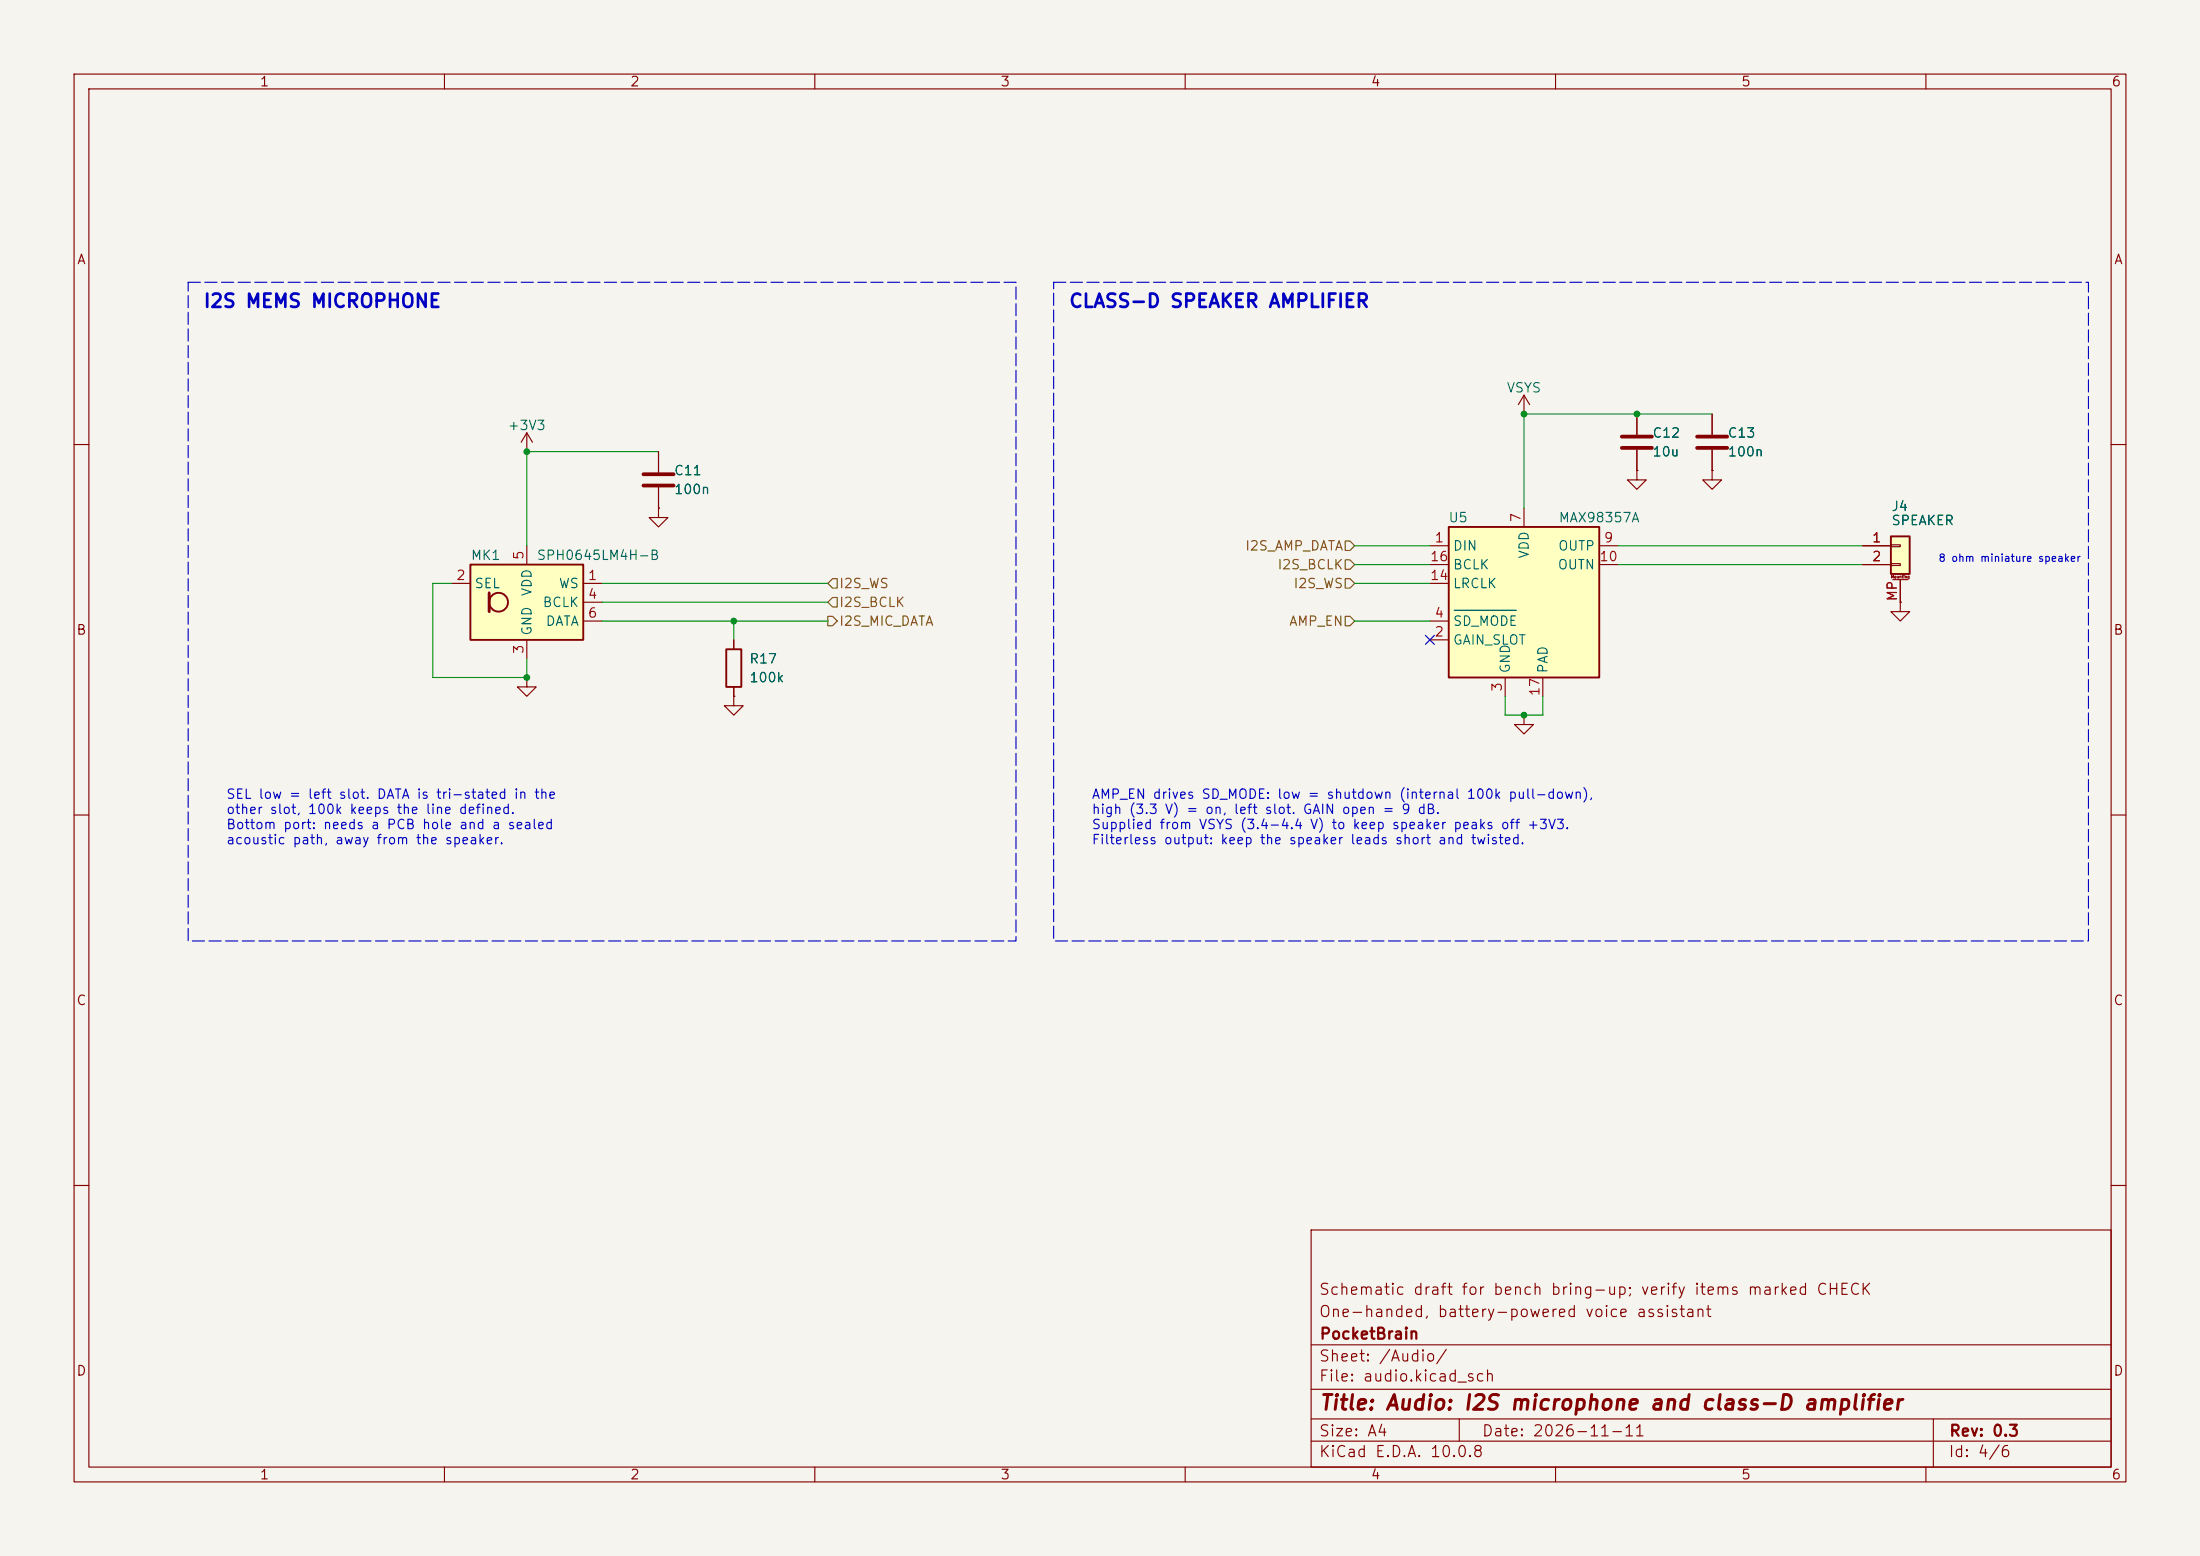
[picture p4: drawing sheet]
(kicad_sch
 (version 20260306)
 (generator "eeschema")
 (generator_version "10.0")
 (paper "A4")
 (title_block
  (title "Audio: I2S microphone and class-D amplifier")
  (date "2026-11-11")
  (rev "0.3")
  (company "PocketBrain")
  (comment 1 "One-handed, battery-powered voice assistant")
  (comment 2 "Schematic draft for bench bring-up; verify items marked CHECK"))
 (lib_symbols
  (symbol "Connector_Generic_MountingPin:Conn_01x02_MountingPin"
   (pin_names
    (offset 1.016) (hide yes)) (exclude_from_sim no) (in_bom yes) (on_board yes)
   (in_pos_files yes)
   (duplicate_pin_numbers_are_jumpers no)
   (property "Reference" "J" (at 0 2.54 0) (show_name no) (do_not_autoplace no) (effects (font (size 1.27 1.27))))
   (property "Value" "Conn_01x02_MountingPin" (at 1.27 -5.08 0) (show_name no) (do_not_autoplace no) (effects (font (size 1.27 1.27)) (justify left)))
   (property "Footprint" "" (at 0 0 0) (show_name no) (do_not_autoplace no) (hide yes) (effects (font (size 1.27 1.27))))
   (property "Datasheet" "" (at 0 0 0) (show_name no) (do_not_autoplace no) (hide yes) (effects (font (size 1.27 1.27))))
   (property "Description" "Generic connectable mounting pin connector, single row, 01x02, script generated (kicad-library-utils/schlib/autogen/connector/)" (at 0 0 0) (show_name no) (do_not_autoplace no) (hide yes) (effects (font (size 1.27 1.27))))
   (symbol "Conn_01x02_MountingPin_1_1"
    (rectangle (start -1.27 1.27) (end 1.27 -3.81) (stroke (width 0.254) (type default)) (fill (type background)))
    (rectangle (start -1.27 0.127) (end 0 -0.127) (stroke (width 0.1524) (type default)) (fill (type none)))
    (rectangle (start -1.27 -2.413) (end 0 -2.667) (stroke (width 0.1524) (type default)) (fill (type none)))
    (polyline (pts (xy -1.016 -4.572) (xy 1.016 -4.572)) (stroke (width 0.1524) (type default)) (fill (type none)))
    (text "Mounting" (at 0 -4.191 0) (effects (font (size 0.381 0.381))))
    (pin passive line (at -5.08 0 0) (length 3.81) (name "Pin_1" (effects (font (size 1.27 1.27)))) (number "1" (effects (font (size 1.27 1.27)))))
    (pin passive line (at -5.08 -2.54 0) (length 3.81) (name "Pin_2" (effects (font (size 1.27 1.27)))) (number "2" (effects (font (size 1.27 1.27)))))
    (pin passive line (at 0 -7.62 90) (length 3.048) (name "MountPin" (effects (font (size 1.27 1.27)))) (number "MP" (effects (font (size 1.27 1.27))))))
   (embedded_fonts no))
  (symbol "Device:C"
   (pin_numbers (hide yes))
   (pin_names
    (offset 0.254)) (exclude_from_sim no) (in_bom yes) (on_board yes)
   (in_pos_files yes)
   (duplicate_pin_numbers_are_jumpers no)
   (property "Reference" "C" (at 0.635 2.54 0) (show_name no) (do_not_autoplace no) (effects (font (size 1.27 1.27)) (justify left)))
   (property "Value" "C" (at 0.635 -2.54 0) (show_name no) (do_not_autoplace no) (effects (font (size 1.27 1.27)) (justify left)))
   (property "Footprint" "" (at 0.9652 -3.81 0) (show_name no) (do_not_autoplace no) (hide yes) (effects (font (size 1.27 1.27))))
   (property "Datasheet" "" (at 0 0 0) (show_name no) (do_not_autoplace no) (hide yes) (effects (font (size 1.27 1.27))))
   (property "Description" "Unpolarized capacitor" (at 0 0 0) (show_name no) (do_not_autoplace no) (hide yes) (effects (font (size 1.27 1.27))))
   (symbol "C_0_1"
    (polyline (pts (xy -2.032 0.762) (xy 2.032 0.762)) (stroke (width 0.508) (type default)) (fill (type none)))
    (polyline (pts (xy -2.032 -0.762) (xy 2.032 -0.762)) (stroke (width 0.508) (type default)) (fill (type none))))
   (symbol "C_1_1"
    (pin passive line (at 0 3.81 270) (length 2.794) (name "" (effects (font (size 1.27 1.27)))) (number "1" (effects (font (size 1.27 1.27)))))
    (pin passive line (at 0 -3.81 90) (length 2.794) (name "" (effects (font (size 1.27 1.27)))) (number "2" (effects (font (size 1.27 1.27))))))
   (embedded_fonts no))
  (symbol "Device:R"
   (pin_numbers (hide yes))
   (pin_names
    (offset 0)) (exclude_from_sim no) (in_bom yes) (on_board yes)
   (in_pos_files yes)
   (duplicate_pin_numbers_are_jumpers no)
   (property "Reference" "R" (at 2.032 0 90) (show_name no) (do_not_autoplace no) (effects (font (size 1.27 1.27))))
   (property "Value" "R" (at 0 0 90) (show_name no) (do_not_autoplace no) (effects (font (size 1.27 1.27))))
   (property "Footprint" "" (at -1.778 0 90) (show_name no) (do_not_autoplace no) (hide yes) (effects (font (size 1.27 1.27))))
   (property "Datasheet" "" (at 0 0 0) (show_name no) (do_not_autoplace no) (hide yes) (effects (font (size 1.27 1.27))))
   (property "Description" "Resistor" (at 0 0 0) (show_name no) (do_not_autoplace no) (hide yes) (effects (font (size 1.27 1.27))))
   (symbol "R_0_1"
    (rectangle (start -1.016 -2.54) (end 1.016 2.54) (stroke (width 0.254) (type default)) (fill (type none))))
   (symbol "R_1_1"
    (pin passive line (at 0 3.81 270) (length 1.27) (name "" (effects (font (size 1.27 1.27)))) (number "1" (effects (font (size 1.27 1.27)))))
    (pin passive line (at 0 -3.81 90) (length 1.27) (name "" (effects (font (size 1.27 1.27)))) (number "2" (effects (font (size 1.27 1.27))))))
   (embedded_fonts no))
  (symbol "Sensor_Audio:SPH0645LM4H" (exclude_from_sim no) (in_bom yes) (on_board yes)
   (in_pos_files yes)
   (duplicate_pin_numbers_are_jumpers no)
   (property "Reference" "MK" (at -7.62 6.35 0) (show_name no) (do_not_autoplace no) (effects (font (size 1.27 1.27)) (justify left)))
   (property "Value" "SPH0645LM4H" (at 1.27 6.35 0) (show_name no) (do_not_autoplace no) (effects (font (size 1.27 1.27)) (justify left)))
   (property "Footprint" "Sensor_Audio:Knowles_SPH0645LM4H-6_3.5x2.65mm" (at 0 0 0) (show_name no) (do_not_autoplace no) (hide yes) (effects (font (size 1.27 1.27))))
   (property "Datasheet" "https://www.knowles.com/docs/default-source/default-document-library/sph0645lm4h-1-datasheet.pdf" (at 0 0 0) (show_name no) (do_not_autoplace no) (hide yes) (effects (font (size 1.27 1.27))))
   (property "Description" "Knowles MEMS Microphone, 24-bit I2S, 65 dBA SNR, LGA-6" (at 0 0 0) (show_name no) (do_not_autoplace no) (hide yes) (effects (font (size 1.27 1.27))))
   (symbol "SPH0645LM4H_1_1"
    (rectangle (start -7.62 5.08) (end 7.62 -5.08) (stroke (width 0.254) (type default)) (fill (type background)))
    (polyline (pts (xy -5.08 1.27) (xy -5.08 -1.27)) (stroke (width 0.381) (type default)) (fill (type none)))
    (circle (center -3.81 0) (radius 1.27) (stroke (width 0.254) (type default)) (fill (type none)))
    (pin input line (at 10.16 2.54 180) (length 2.54) (name "WS" (effects (font (size 1.27 1.27)))) (number "1" (effects (font (size 1.27 1.27)))))
    (pin input line (at -10.16 2.54 0) (length 2.54) (name "SEL" (effects (font (size 1.27 1.27)))) (number "2" (effects (font (size 1.27 1.27)))))
    (pin power_in line (at 0 -7.62 90) (length 2.54) (name "GND" (effects (font (size 1.27 1.27)))) (number "3" (effects (font (size 1.27 1.27)))))
    (pin input line (at 10.16 0 180) (length 2.54) (name "BCLK" (effects (font (size 1.27 1.27)))) (number "4" (effects (font (size 1.27 1.27)))))
    (pin power_in line (at 0 7.62 270) (length 2.54) (name "VDD" (effects (font (size 1.27 1.27)))) (number "5" (effects (font (size 1.27 1.27)))))
    (pin output line (at 10.16 -2.54 180) (length 2.54) (name "DATA" (effects (font (size 1.27 1.27)))) (number "6" (effects (font (size 1.27 1.27))))))
   (embedded_fonts no))
  (symbol "pocketbrain:MAX98357A" (exclude_from_sim no) (in_bom yes) (on_board yes)
   (in_pos_files yes)
   (duplicate_pin_numbers_are_jumpers no)
   (property "Reference" "U" (at -8.89 11.43 0) (show_name no) (do_not_autoplace no) (effects (font (size 1.27 1.27))))
   (property "Value" "MAX98357A" (at 10.16 11.43 0) (show_name no) (do_not_autoplace no) (effects (font (size 1.27 1.27))))
   (property "Footprint" "Package_DFN_QFN:TQFN-16-1EP_3x3mm_P0.5mm_EP1.23x1.23mm" (at -1.27 -2.54 0) (show_name no) (do_not_autoplace no) (hide yes) (effects (font (size 1.27 1.27))))
   (property "Datasheet" "https://www.analog.com/media/en/technical-documentation/data-sheets/MAX98357A-MAX98357B.pdf" (at 0 -2.54 0) (show_name no) (do_not_autoplace no) (hide yes) (effects (font (size 1.27 1.27))))
   (property "Description" "Mono DAC with amplifier, I2S, PCM, TDM, 32-bit, 96khz, 3.2W, TQFP-16" (at 0 0 0) (show_name no) (do_not_autoplace no) (hide yes) (effects (font (size 1.27 1.27))))
   (symbol "MAX98357A_1_1"
    (rectangle (start -10.16 10.16) (end 10.16 -10.16) (stroke (width 0.254) (type default)) (fill (type background)))
    (pin input line (at -12.7 7.62 0) (length 2.54) (name "DIN" (effects (font (size 1.27 1.27)))) (number "1" (effects (font (size 1.27 1.27)))))
    (pin passive line (at -12.7 -5.08 0) (length 2.54) (name "GAIN_SLOT" (effects (font (size 1.27 1.27)))) (number "2" (effects (font (size 1.27 1.27)))))
    (pin power_in line (at -2.54 -12.7 90) (length 2.54) (name "GND" (effects (font (size 1.27 1.27)))) (number "3" (effects (font (size 1.27 1.27)))))
    (pin input line (at -12.7 -2.54 0) (length 2.54) (name "~{SD_MODE}" (effects (font (size 1.27 1.27)))) (number "4" (effects (font (size 1.27 1.27)))))
    (pin no_connect line (at 10.16 2.54 180) (length 2.54) (hide yes) (name "NC" (effects (font (size 1.27 1.27)))) (number "5" (effects (font (size 1.27 1.27)))))
    (pin no_connect line (at 10.16 0 180) (length 2.54) (hide yes) (name "NC" (effects (font (size 1.27 1.27)))) (number "6" (effects (font (size 1.27 1.27)))))
    (pin power_in line (at 0 12.7 270) (length 2.54) (name "VDD" (effects (font (size 1.27 1.27)))) (number "7" (effects (font (size 1.27 1.27)))))
    (pin passive line (at 0 12.7 270) (length 2.54) (hide yes) (name "VDD" (effects (font (size 1.27 1.27)))) (number "8" (effects (font (size 1.27 1.27)))))
    (pin output line (at 12.7 7.62 180) (length 2.54) (name "OUTP" (effects (font (size 1.27 1.27)))) (number "9" (effects (font (size 1.27 1.27)))))
    (pin output line (at 12.7 5.08 180) (length 2.54) (name "OUTN" (effects (font (size 1.27 1.27)))) (number "10" (effects (font (size 1.27 1.27)))))
    (pin passive line (at -2.54 -12.7 90) (length 2.54) (hide yes) (name "GND" (effects (font (size 1.27 1.27)))) (number "11" (effects (font (size 1.27 1.27)))))
    (pin no_connect line (at 10.16 -5.08 180) (length 2.54) (hide yes) (name "NC" (effects (font (size 1.27 1.27)))) (number "12" (effects (font (size 1.27 1.27)))))
    (pin no_connect line (at 10.16 -7.62 180) (length 2.54) (hide yes) (name "NC" (effects (font (size 1.27 1.27)))) (number "13" (effects (font (size 1.27 1.27)))))
    (pin input line (at -12.7 2.54 0) (length 2.54) (name "LRCLK" (effects (font (size 1.27 1.27)))) (number "14" (effects (font (size 1.27 1.27)))))
    (pin passive line (at -2.54 -12.7 90) (length 2.54) (hide yes) (name "GND" (effects (font (size 1.27 1.27)))) (number "15" (effects (font (size 1.27 1.27)))))
    (pin input line (at -12.7 5.08 0) (length 2.54) (name "BCLK" (effects (font (size 1.27 1.27)))) (number "16" (effects (font (size 1.27 1.27)))))
    (pin passive line (at 2.54 -12.7 90) (length 2.54) (name "PAD" (effects (font (size 1.27 1.27)))) (number "17" (effects (font (size 1.27 1.27))))))
   (embedded_fonts no))
  (symbol "pocketbrain:VSYS"
   (power global)
   (pin_numbers (hide yes))
   (pin_names
    (offset 0) (hide yes)) (exclude_from_sim no) (in_bom yes) (on_board yes)
   (in_pos_files yes)
   (duplicate_pin_numbers_are_jumpers no)
   (property "Reference" "#PWR" (at 0 -3.81 0) (show_name no) (do_not_autoplace no) (hide yes) (effects (font (size 1.27 1.27))))
   (property "Value" "VSYS" (at 0 3.556 0) (show_name no) (do_not_autoplace no) (effects (font (size 1.27 1.27))))
   (property "Footprint" "" (at 0 0 0) (show_name no) (do_not_autoplace no) (hide yes) (effects (font (size 1.27 1.27))))
   (property "Datasheet" "" (at 0 0 0) (show_name no) (do_not_autoplace no) (hide yes) (effects (font (size 1.27 1.27))))
   (property "Description" "Power symbol creates a global label with name \"VSYS\" (charger power-path output)" (at 0 0 0) (show_name no) (do_not_autoplace no) (hide yes) (effects (font (size 1.27 1.27))))
   (symbol "VSYS_0_1"
    (polyline (pts (xy -0.762 1.27) (xy 0 2.54)) (stroke (width 0) (type default)) (fill (type none)))
    (polyline (pts (xy 0 2.54) (xy 0.762 1.27)) (stroke (width 0) (type default)) (fill (type none)))
    (polyline (pts (xy 0 0) (xy 0 2.54)) (stroke (width 0) (type default)) (fill (type none))))
   (symbol "VSYS_1_1"
    (pin power_in line (at 0 0 90) (length 0) (name "" (effects (font (size 1.27 1.27)))) (number "1" (effects (font (size 1.27 1.27))))))
   (embedded_fonts no))
  (symbol "power:+3V3"
   (power global)
   (pin_numbers (hide yes))
   (pin_names
    (offset 0) (hide yes)) (exclude_from_sim no) (in_bom yes) (on_board yes)
   (in_pos_files yes)
   (duplicate_pin_numbers_are_jumpers no)
   (property "Reference" "#PWR" (at 0 -3.81 0) (show_name no) (do_not_autoplace no) (hide yes) (effects (font (size 1.27 1.27))))
   (property "Value" "+3V3" (at 0 3.556 0) (show_name no) (do_not_autoplace no) (effects (font (size 1.27 1.27))))
   (property "Footprint" "" (at 0 0 0) (show_name no) (do_not_autoplace no) (hide yes) (effects (font (size 1.27 1.27))))
   (property "Datasheet" "" (at 0 0 0) (show_name no) (do_not_autoplace no) (hide yes) (effects (font (size 1.27 1.27))))
   (property "Description" "Power symbol creates a global label with name \"+3V3\"" (at 0 0 0) (show_name no) (do_not_autoplace no) (hide yes) (effects (font (size 1.27 1.27))))
   (symbol "+3V3_0_1"
    (polyline (pts (xy -0.762 1.27) (xy 0 2.54)) (stroke (width 0) (type default)) (fill (type none)))
    (polyline (pts (xy 0 2.54) (xy 0.762 1.27)) (stroke (width 0) (type default)) (fill (type none)))
    (polyline (pts (xy 0 0) (xy 0 2.54)) (stroke (width 0) (type default)) (fill (type none))))
   (symbol "+3V3_1_1"
    (pin power_in line (at 0 0 90) (length 0) (name "" (effects (font (size 1.27 1.27)))) (number "1" (effects (font (size 1.27 1.27))))))
   (embedded_fonts no))
  (symbol "power:GND"
   (power global)
   (pin_numbers (hide yes))
   (pin_names
    (offset 0) (hide yes)) (exclude_from_sim no) (in_bom yes) (on_board yes)
   (in_pos_files yes)
   (duplicate_pin_numbers_are_jumpers no)
   (property "Reference" "#PWR" (at 0 -6.35 0) (show_name no) (do_not_autoplace no) (hide yes) (effects (font (size 1.27 1.27))))
   (property "Value" "GND" (at 0 -3.81 0) (show_name no) (do_not_autoplace no) (effects (font (size 1.27 1.27))))
   (property "Footprint" "" (at 0 0 0) (show_name no) (do_not_autoplace no) (hide yes) (effects (font (size 1.27 1.27))))
   (property "Datasheet" "" (at 0 0 0) (show_name no) (do_not_autoplace no) (hide yes) (effects (font (size 1.27 1.27))))
   (property "Description" "Power symbol creates a global label with name \"GND\" , ground" (at 0 0 0) (show_name no) (do_not_autoplace no) (hide yes) (effects (font (size 1.27 1.27))))
   (symbol "GND_0_1"
    (polyline (pts (xy 0 0) (xy 0 -1.27) (xy 1.27 -1.27) (xy 0 -2.54) (xy -1.27 -1.27) (xy 0 -1.27)) (stroke (width 0) (type default)) (fill (type none))))
   (symbol "GND_1_1"
    (pin power_in line (at 0 0 270) (length 0) (name "" (effects (font (size 1.27 1.27)))) (number "1" (effects (font (size 1.27 1.27))))))
   (embedded_fonts no)))
 (rectangle
  (start 25.4 38.1)
  (end 137.16 127)
  (stroke (width 0.15) (type dash))
  (fill (type none)))
 (rectangle
  (start 142.24 38.1)
  (end 281.94 127)
  (stroke (width 0.15) (type dash))
  (fill (type none)))
 (text "CLASS-D SPEAKER AMPLIFIER"
  (exclude_from_sim no)
  (at 144.145 41.91 0)
  (effects (font (size 1.8 1.8)
    (bold yes)) (justify left bottom)))
 (text "AMP_EN drives SD_MODE: low = shutdown (internal 100k pull-down),\nhigh (3.3 V) = on, left slot. GAIN open = 9 dB.\nSupplied from VSYS (3.4-4.4 V) to keep speaker peaks off +3V3.\nFilterless output: keep the speaker leads short and twisted."
  (exclude_from_sim no)
  (at 147.32 106.68 0)
  (effects (font (size 1.27 1.27)) (justify left top)))
 (text "8 ohm miniature speaker"
  (exclude_from_sim no)
  (at 261.62 75.565 0)
  (effects (font (size 1 1)) (justify left)))
 (text "I2S MEMS MICROPHONE"
  (exclude_from_sim no)
  (at 27.305 41.91 0)
  (effects (font (size 1.8 1.8)
    (bold yes)) (justify left bottom)))
 (text "SEL low = left slot. DATA is tri-stated in the\nother slot, 100k keeps the line defined.\nBottom port: needs a PCB hole and a sealed\nacoustic path, away from the speaker."
  (exclude_from_sim no)
  (at 30.48 106.68 0)
  (effects (font (size 1.27 1.27)) (justify left top)))
 (junction
  (at 99.06 83.82)
  (diameter 0)
  (color 0 0 0 0))
 (junction
  (at 220.98 55.88)
  (diameter 0)
  (color 0 0 0 0))
 (junction
  (at 71.12 60.96)
  (diameter 0)
  (color 0 0 0 0))
 (junction
  (at 205.74 55.88)
  (diameter 0)
  (color 0 0 0 0))
 (junction
  (at 205.74 96.52)
  (diameter 0)
  (color 0 0 0 0))
 (junction
  (at 71.12 91.44)
  (diameter 0)
  (color 0 0 0 0))
 (no_connect
  (at 193.04 86.36))
 (wire
  (pts (xy 81.28 83.82) (xy 99.06 83.82))
  (stroke (width 0) (type default)))
 (wire
  (pts (xy 205.74 55.88) (xy 220.98 55.88))
  (stroke (width 0) (type default)))
 (wire
  (pts (xy 205.74 68.58) (xy 205.74 55.88))
  (stroke (width 0) (type default)))
 (wire
  (pts (xy 71.12 73.66) (xy 71.12 60.96))
  (stroke (width 0) (type default)))
 (wire
  (pts (xy 218.44 73.66) (xy 251.46 73.66))
  (stroke (width 0) (type default)))
 (wire
  (pts (xy 58.42 91.44) (xy 71.12 91.44))
  (stroke (width 0) (type default)))
 (wire
  (pts (xy 205.74 96.52) (xy 208.28 96.52))
  (stroke (width 0) (type default)))
 (wire
  (pts (xy 203.2 93.98) (xy 203.2 96.52))
  (stroke (width 0) (type default)))
 (wire
  (pts (xy 81.28 81.28) (xy 111.76 81.28))
  (stroke (width 0) (type default)))
 (wire
  (pts (xy 71.12 88.9) (xy 71.12 91.44))
  (stroke (width 0) (type default)))
 (wire
  (pts (xy 218.44 76.2) (xy 251.46 76.2))
  (stroke (width 0) (type default)))
 (wire
  (pts (xy 193.04 83.82) (xy 182.88 83.82))
  (stroke (width 0) (type default)))
 (wire
  (pts (xy 203.2 96.52) (xy 205.74 96.52))
  (stroke (width 0) (type default)))
 (wire
  (pts (xy 71.12 60.96) (xy 88.9 60.96))
  (stroke (width 0) (type default)))
 (wire
  (pts (xy 193.04 78.74) (xy 182.88 78.74))
  (stroke (width 0) (type default)))
 (wire
  (pts (xy 193.04 76.2) (xy 182.88 76.2))
  (stroke (width 0) (type default)))
 (wire
  (pts (xy 193.04 73.66) (xy 182.88 73.66))
  (stroke (width 0) (type default)))
 (wire
  (pts (xy 99.06 83.82) (xy 111.76 83.82))
  (stroke (width 0) (type default)))
 (wire
  (pts (xy 81.28 78.74) (xy 111.76 78.74))
  (stroke (width 0) (type default)))
 (wire
  (pts (xy 99.06 83.82) (xy 99.06 86.36))
  (stroke (width 0) (type default)))
 (wire
  (pts (xy 58.42 78.74) (xy 58.42 91.44))
  (stroke (width 0) (type default)))
 (wire
  (pts (xy 208.28 96.52) (xy 208.28 93.98))
  (stroke (width 0) (type default)))
 (wire
  (pts (xy 220.98 55.88) (xy 231.14 55.88))
  (stroke (width 0) (type default)))
 (wire
  (pts (xy 60.96 78.74) (xy 58.42 78.74))
  (stroke (width 0) (type default)))
 (hierarchical_label "I2S_MIC_DATA"
  (shape output)
  (at 111.76 83.82 0)
  (effects (font (size 1.27 1.27)) (justify left)))
 (hierarchical_label "I2S_BCLK"
  (shape input)
  (at 182.88 76.2 180)
  (effects (font (size 1.27 1.27)) (justify right)))
 (hierarchical_label "I2S_AMP_DATA"
  (shape input)
  (at 182.88 73.66 180)
  (effects (font (size 1.27 1.27)) (justify right)))
 (hierarchical_label "I2S_WS"
  (shape input)
  (at 111.76 78.74 0)
  (effects (font (size 1.27 1.27)) (justify left)))
 (hierarchical_label "AMP_EN"
  (shape input)
  (at 182.88 83.82 180)
  (effects (font (size 1.27 1.27)) (justify right)))
 (hierarchical_label "I2S_WS"
  (shape input)
  (at 182.88 78.74 180)
  (effects (font (size 1.27 1.27)) (justify right)))
 (hierarchical_label "I2S_BCLK"
  (shape input)
  (at 111.76 81.28 0)
  (effects (font (size 1.27 1.27)) (justify left)))
 (symbol
  (lib_id "power:GND")
  (at 256.54 81.28 0)
  (unit 1)
  (body_style 1)
  (exclude_from_sim no)
  (in_bom yes)
  (on_board yes)
  (in_pos_files yes)
  (dnp no)
  (property "Reference" "#PWR409" (at 256.54 87.63 0) (hide yes) (show_name no) (do_not_autoplace no) (effects (font (size 1.27 1.27))))
  (property "Value" "GND" (at 256.54 85.09 0) (hide yes) (show_name no) (do_not_autoplace no) (effects (font (size 1.27 1.27))))
  (property "Footprint" "" (at 256.54 81.28 0) (hide yes) (show_name no) (do_not_autoplace no) (effects (font (size 1.27 1.27))))
  (property "Datasheet" "" (at 256.54 81.28 0) (hide yes) (show_name no) (do_not_autoplace no) (effects (font (size 1.27 1.27))))
  (property "Description" "Power symbol creates a global label with name \"GND\" , ground" (at 256.54 81.28 0) (hide yes) (show_name no) (do_not_autoplace no) (effects (font (size 1.27 1.27))))
  (pin "1"))
 (symbol
  (lib_id "Device:C")
  (at 231.14 59.69 0)
  (unit 1)
  (body_style 1)
  (exclude_from_sim no)
  (in_bom yes)
  (on_board yes)
  (in_pos_files yes)
  (dnp no)
  (property "Reference" "C13" (at 233.172 58.42 0) (show_name no) (do_not_autoplace no) (effects (font (size 1.27 1.27)) (justify left)))
  (property "Value" "100n" (at 233.172 60.96 0) (show_name no) (do_not_autoplace no) (effects (font (size 1.27 1.27)) (justify left)))
  (property "Footprint" "Capacitor_SMD:C_0402_1005Metric" (at 231.14 59.69 0) (hide yes) (show_name no) (do_not_autoplace no) (effects (font (size 1.27 1.27))))
  (property "Datasheet" "" (at 231.14 59.69 0) (hide yes) (show_name no) (do_not_autoplace no) (effects (font (size 1.27 1.27))))
  (property "Description" "Unpolarized capacitor" (at 231.14 59.69 0) (hide yes) (show_name no) (do_not_autoplace no) (effects (font (size 1.27 1.27))))
  (pin "1")
  (pin "2"))
 (symbol
  (lib_id "pocketbrain:MAX98357A")
  (at 205.74 81.28 0)
  (unit 1)
  (body_style 1)
  (exclude_from_sim no)
  (in_bom yes)
  (on_board yes)
  (in_pos_files yes)
  (dnp no)
  (property "Reference" "U5" (at 196.85 69.85 0) (show_name no) (do_not_autoplace no) (effects (font (size 1.27 1.27))))
  (property "Value" "MAX98357A" (at 215.9 69.85 0) (show_name no) (do_not_autoplace no) (effects (font (size 1.27 1.27))))
  (property "Footprint" "pocketbrain:TQFN-16-1EP_3x3mm_P0.5mm_EP1.23x1.23mm" (at 205.74 81.28 0) (hide yes) (show_name no) (do_not_autoplace no) (effects (font (size 1.27 1.27))))
  (property "Datasheet" "https://www.analog.com/media/en/technical-documentation/data-sheets/MAX98357A-MAX98357B.pdf" (at 205.74 81.28 0) (hide yes) (show_name no) (do_not_autoplace no) (effects (font (size 1.27 1.27))))
  (property "Description" "Mono DAC with amplifier, I2S, PCM, TDM, 32-bit, 96khz, 3.2W, TQFP-16" (at 205.74 81.28 0) (hide yes) (show_name no) (do_not_autoplace no) (effects (font (size 1.27 1.27))))
  (pin "1")
  (pin "2")
  (pin "3")
  (pin "4")
  (pin "5")
  (pin "6")
  (pin "7")
  (pin "8")
  (pin "9")
  (pin "10")
  (pin "11")
  (pin "12")
  (pin "13")
  (pin "14")
  (pin "15")
  (pin "16")
  (pin "17"))
 (symbol
  (lib_id "Device:C")
  (at 88.9 64.77 0)
  (unit 1)
  (body_style 1)
  (exclude_from_sim no)
  (in_bom yes)
  (on_board yes)
  (in_pos_files yes)
  (dnp no)
  (property "Reference" "C11" (at 90.932 63.5 0) (show_name no) (do_not_autoplace no) (effects (font (size 1.27 1.27)) (justify left)))
  (property "Value" "100n" (at 90.932 66.04 0) (show_name no) (do_not_autoplace no) (effects (font (size 1.27 1.27)) (justify left)))
  (property "Footprint" "Capacitor_SMD:C_0402_1005Metric" (at 88.9 64.77 0) (hide yes) (show_name no) (do_not_autoplace no) (effects (font (size 1.27 1.27))))
  (property "Datasheet" "" (at 88.9 64.77 0) (hide yes) (show_name no) (do_not_autoplace no) (effects (font (size 1.27 1.27))))
  (property "Description" "Unpolarized capacitor" (at 88.9 64.77 0) (hide yes) (show_name no) (do_not_autoplace no) (effects (font (size 1.27 1.27))))
  (pin "1")
  (pin "2"))
 (symbol
  (lib_id "power:GND")
  (at 231.14 63.5 0)
  (unit 1)
  (body_style 1)
  (exclude_from_sim no)
  (in_bom yes)
  (on_board yes)
  (in_pos_files yes)
  (dnp no)
  (property "Reference" "#PWR407" (at 231.14 69.85 0) (hide yes) (show_name no) (do_not_autoplace no) (effects (font (size 1.27 1.27))))
  (property "Value" "GND" (at 231.14 67.31 0) (hide yes) (show_name no) (do_not_autoplace no) (effects (font (size 1.27 1.27))))
  (property "Footprint" "" (at 231.14 63.5 0) (hide yes) (show_name no) (do_not_autoplace no) (effects (font (size 1.27 1.27))))
  (property "Datasheet" "" (at 231.14 63.5 0) (hide yes) (show_name no) (do_not_autoplace no) (effects (font (size 1.27 1.27))))
  (property "Description" "Power symbol creates a global label with name \"GND\" , ground" (at 231.14 63.5 0) (hide yes) (show_name no) (do_not_autoplace no) (effects (font (size 1.27 1.27))))
  (pin "1"))
 (symbol
  (lib_id "power:GND")
  (at 88.9 68.58 0)
  (unit 1)
  (body_style 1)
  (exclude_from_sim no)
  (in_bom yes)
  (on_board yes)
  (in_pos_files yes)
  (dnp no)
  (property "Reference" "#PWR402" (at 88.9 74.93 0) (hide yes) (show_name no) (do_not_autoplace no) (effects (font (size 1.27 1.27))))
  (property "Value" "GND" (at 88.9 72.39 0) (hide yes) (show_name no) (do_not_autoplace no) (effects (font (size 1.27 1.27))))
  (property "Footprint" "" (at 88.9 68.58 0) (hide yes) (show_name no) (do_not_autoplace no) (effects (font (size 1.27 1.27))))
  (property "Datasheet" "" (at 88.9 68.58 0) (hide yes) (show_name no) (do_not_autoplace no) (effects (font (size 1.27 1.27))))
  (property "Description" "Power symbol creates a global label with name \"GND\" , ground" (at 88.9 68.58 0) (hide yes) (show_name no) (do_not_autoplace no) (effects (font (size 1.27 1.27))))
  (pin "1"))
 (symbol
  (lib_id "power:GND")
  (at 71.12 91.44 0)
  (unit 1)
  (body_style 1)
  (exclude_from_sim no)
  (in_bom yes)
  (on_board yes)
  (in_pos_files yes)
  (dnp no)
  (property "Reference" "#PWR403" (at 71.12 97.79 0) (hide yes) (show_name no) (do_not_autoplace no) (effects (font (size 1.27 1.27))))
  (property "Value" "GND" (at 71.12 95.25 0) (hide yes) (show_name no) (do_not_autoplace no) (effects (font (size 1.27 1.27))))
  (property "Footprint" "" (at 71.12 91.44 0) (hide yes) (show_name no) (do_not_autoplace no) (effects (font (size 1.27 1.27))))
  (property "Datasheet" "" (at 71.12 91.44 0) (hide yes) (show_name no) (do_not_autoplace no) (effects (font (size 1.27 1.27))))
  (property "Description" "Power symbol creates a global label with name \"GND\" , ground" (at 71.12 91.44 0) (hide yes) (show_name no) (do_not_autoplace no) (effects (font (size 1.27 1.27))))
  (pin "1"))
 (symbol
  (lib_id "Device:R")
  (at 99.06 90.17 0)
  (unit 1)
  (body_style 1)
  (exclude_from_sim no)
  (in_bom yes)
  (on_board yes)
  (in_pos_files yes)
  (dnp no)
  (property "Reference" "R17" (at 101.092 88.9 0) (show_name no) (do_not_autoplace no) (effects (font (size 1.27 1.27)) (justify left)))
  (property "Value" "100k" (at 101.092 91.44 0) (show_name no) (do_not_autoplace no) (effects (font (size 1.27 1.27)) (justify left)))
  (property "Footprint" "Resistor_SMD:R_0402_1005Metric" (at 99.06 90.17 0) (hide yes) (show_name no) (do_not_autoplace no) (effects (font (size 1.27 1.27))))
  (property "Datasheet" "" (at 99.06 90.17 0) (hide yes) (show_name no) (do_not_autoplace no) (effects (font (size 1.27 1.27))))
  (property "Description" "Resistor" (at 99.06 90.17 0) (hide yes) (show_name no) (do_not_autoplace no) (effects (font (size 1.27 1.27))))
  (pin "1")
  (pin "2"))
 (symbol
  (lib_id "Device:C")
  (at 220.98 59.69 0)
  (unit 1)
  (body_style 1)
  (exclude_from_sim no)
  (in_bom yes)
  (on_board yes)
  (in_pos_files yes)
  (dnp no)
  (property "Reference" "C12" (at 223.012 58.42 0) (show_name no) (do_not_autoplace no) (effects (font (size 1.27 1.27)) (justify left)))
  (property "Value" "10u" (at 223.012 60.96 0) (show_name no) (do_not_autoplace no) (effects (font (size 1.27 1.27)) (justify left)))
  (property "Footprint" "Capacitor_SMD:C_0603_1608Metric" (at 220.98 59.69 0) (hide yes) (show_name no) (do_not_autoplace no) (effects (font (size 1.27 1.27))))
  (property "Datasheet" "" (at 220.98 59.69 0) (hide yes) (show_name no) (do_not_autoplace no) (effects (font (size 1.27 1.27))))
  (property "Description" "Unpolarized capacitor" (at 220.98 59.69 0) (hide yes) (show_name no) (do_not_autoplace no) (effects (font (size 1.27 1.27))))
  (pin "1")
  (pin "2"))
 (symbol
  (lib_id "pocketbrain:VSYS")
  (at 205.74 55.88 0)
  (unit 1)
  (body_style 1)
  (exclude_from_sim no)
  (in_bom yes)
  (on_board yes)
  (in_pos_files yes)
  (dnp no)
  (property "Reference" "#PWR405" (at 205.74 59.69 0) (hide yes) (show_name no) (do_not_autoplace no) (effects (font (size 1.27 1.27))))
  (property "Value" "VSYS" (at 205.74 52.324 0) (show_name no) (do_not_autoplace no) (effects (font (size 1.27 1.27))))
  (property "Footprint" "" (at 205.74 55.88 0) (hide yes) (show_name no) (do_not_autoplace no) (effects (font (size 1.27 1.27))))
  (property "Datasheet" "" (at 205.74 55.88 0) (hide yes) (show_name no) (do_not_autoplace no) (effects (font (size 1.27 1.27))))
  (property "Description" "Power symbol creates a global label with name \"VSYS\" (charger power-path output)" (at 205.74 55.88 0) (hide yes) (show_name no) (do_not_autoplace no) (effects (font (size 1.27 1.27))))
  (pin "1"))
 (symbol
  (lib_id "power:+3V3")
  (at 71.12 60.96 0)
  (unit 1)
  (body_style 1)
  (exclude_from_sim no)
  (in_bom yes)
  (on_board yes)
  (in_pos_files yes)
  (dnp no)
  (property "Reference" "#PWR401" (at 71.12 64.77 0) (hide yes) (show_name no) (do_not_autoplace no) (effects (font (size 1.27 1.27))))
  (property "Value" "+3V3" (at 71.12 57.404 0) (show_name no) (do_not_autoplace no) (effects (font (size 1.27 1.27))))
  (property "Footprint" "" (at 71.12 60.96 0) (hide yes) (show_name no) (do_not_autoplace no) (effects (font (size 1.27 1.27))))
  (property "Datasheet" "" (at 71.12 60.96 0) (hide yes) (show_name no) (do_not_autoplace no) (effects (font (size 1.27 1.27))))
  (property "Description" "Power symbol creates a global label with name \"+3V3\"" (at 71.12 60.96 0) (hide yes) (show_name no) (do_not_autoplace no) (effects (font (size 1.27 1.27))))
  (pin "1"))
 (symbol
  (lib_id "Connector_Generic_MountingPin:Conn_01x02_MountingPin")
  (at 256.54 73.66 0)
  (unit 1)
  (body_style 1)
  (exclude_from_sim no)
  (in_bom yes)
  (on_board yes)
  (in_pos_files yes)
  (dnp no)
  (property "Reference" "J4" (at 255.27 68.326 0) (show_name no) (do_not_autoplace no) (effects (font (size 1.27 1.27)) (justify left)))
  (property "Value" "SPEAKER" (at 255.27 70.231 0) (show_name no) (do_not_autoplace no) (effects (font (size 1.27 1.27)) (justify left)))
  (property "Footprint" "Connector_JST:JST_SH_BM02B-SRSS-TB_1x02-1MP_P1.00mm_Vertical" (at 256.54 73.66 0) (hide yes) (show_name no) (do_not_autoplace no) (effects (font (size 1.27 1.27))))
  (property "Datasheet" "" (at 256.54 73.66 0) (hide yes) (show_name no) (do_not_autoplace no) (effects (font (size 1.27 1.27))))
  (property "Description" "Generic connectable mounting pin connector, single row, 01x02, script generated (kicad-library-utils/schlib/autogen/connector/)" (at 256.54 73.66 0) (hide yes) (show_name no) (do_not_autoplace no) (effects (font (size 1.27 1.27))))
  (pin "1")
  (pin "2")
  (pin "MP"))
 (symbol
  (lib_id "Sensor_Audio:SPH0645LM4H")
  (at 71.12 81.28 0)
  (unit 1)
  (body_style 1)
  (exclude_from_sim no)
  (in_bom yes)
  (on_board yes)
  (in_pos_files yes)
  (dnp no)
  (property "Reference" "MK1" (at 63.5 74.93 0) (show_name no) (do_not_autoplace no) (effects (font (size 1.27 1.27)) (justify left)))
  (property "Value" "SPH0645LM4H-B" (at 72.39 74.93 0) (show_name no) (do_not_autoplace no) (effects (font (size 1.27 1.27)) (justify left)))
  (property "Footprint" "Sensor_Audio:Knowles_SPH0645LM4H-6_3.5x2.65mm" (at 71.12 81.28 0) (hide yes) (show_name no) (do_not_autoplace no) (effects (font (size 1.27 1.27))))
  (property "Datasheet" "https://www.knowles.com/docs/default-source/default-document-library/sph0645lm4h-1-datasheet.pdf" (at 71.12 81.28 0) (hide yes) (show_name no) (do_not_autoplace no) (effects (font (size 1.27 1.27))))
  (property "Description" "Knowles MEMS Microphone, 24-bit I2S, 65 dBA SNR, LGA-6" (at 71.12 81.28 0) (hide yes) (show_name no) (do_not_autoplace no) (effects (font (size 1.27 1.27))))
  (pin "1")
  (pin "2")
  (pin "3")
  (pin "4")
  (pin "5")
  (pin "6"))
 (symbol
  (lib_id "power:GND")
  (at 205.74 96.52 0)
  (unit 1)
  (body_style 1)
  (exclude_from_sim no)
  (in_bom yes)
  (on_board yes)
  (in_pos_files yes)
  (dnp no)
  (property "Reference" "#PWR408" (at 205.74 102.87 0) (hide yes) (show_name no) (do_not_autoplace no) (effects (font (size 1.27 1.27))))
  (property "Value" "GND" (at 205.74 100.33 0) (hide yes) (show_name no) (do_not_autoplace no) (effects (font (size 1.27 1.27))))
  (property "Footprint" "" (at 205.74 96.52 0) (hide yes) (show_name no) (do_not_autoplace no) (effects (font (size 1.27 1.27))))
  (property "Datasheet" "" (at 205.74 96.52 0) (hide yes) (show_name no) (do_not_autoplace no) (effects (font (size 1.27 1.27))))
  (property "Description" "Power symbol creates a global label with name \"GND\" , ground" (at 205.74 96.52 0) (hide yes) (show_name no) (do_not_autoplace no) (effects (font (size 1.27 1.27))))
  (pin "1"))
 (symbol
  (lib_id "power:GND")
  (at 99.06 93.98 0)
  (unit 1)
  (body_style 1)
  (exclude_from_sim no)
  (in_bom yes)
  (on_board yes)
  (in_pos_files yes)
  (dnp no)
  (property "Reference" "#PWR404" (at 99.06 100.33 0) (hide yes) (show_name no) (do_not_autoplace no) (effects (font (size 1.27 1.27))))
  (property "Value" "GND" (at 99.06 97.79 0) (hide yes) (show_name no) (do_not_autoplace no) (effects (font (size 1.27 1.27))))
  (property "Footprint" "" (at 99.06 93.98 0) (hide yes) (show_name no) (do_not_autoplace no) (effects (font (size 1.27 1.27))))
  (property "Datasheet" "" (at 99.06 93.98 0) (hide yes) (show_name no) (do_not_autoplace no) (effects (font (size 1.27 1.27))))
  (property "Description" "Power symbol creates a global label with name \"GND\" , ground" (at 99.06 93.98 0) (hide yes) (show_name no) (do_not_autoplace no) (effects (font (size 1.27 1.27))))
  (pin "1"))
 (symbol
  (lib_id "power:GND")
  (at 220.98 63.5 0)
  (unit 1)
  (body_style 1)
  (exclude_from_sim no)
  (in_bom yes)
  (on_board yes)
  (in_pos_files yes)
  (dnp no)
  (property "Reference" "#PWR406" (at 220.98 69.85 0) (hide yes) (show_name no) (do_not_autoplace no) (effects (font (size 1.27 1.27))))
  (property "Value" "GND" (at 220.98 67.31 0) (hide yes) (show_name no) (do_not_autoplace no) (effects (font (size 1.27 1.27))))
  (property "Footprint" "" (at 220.98 63.5 0) (hide yes) (show_name no) (do_not_autoplace no) (effects (font (size 1.27 1.27))))
  (property "Datasheet" "" (at 220.98 63.5 0) (hide yes) (show_name no) (do_not_autoplace no) (effects (font (size 1.27 1.27))))
  (property "Description" "Power symbol creates a global label with name \"GND\" , ground" (at 220.98 63.5 0) (hide yes) (show_name no) (do_not_autoplace no) (effects (font (size 1.27 1.27))))
  (pin "1")))
